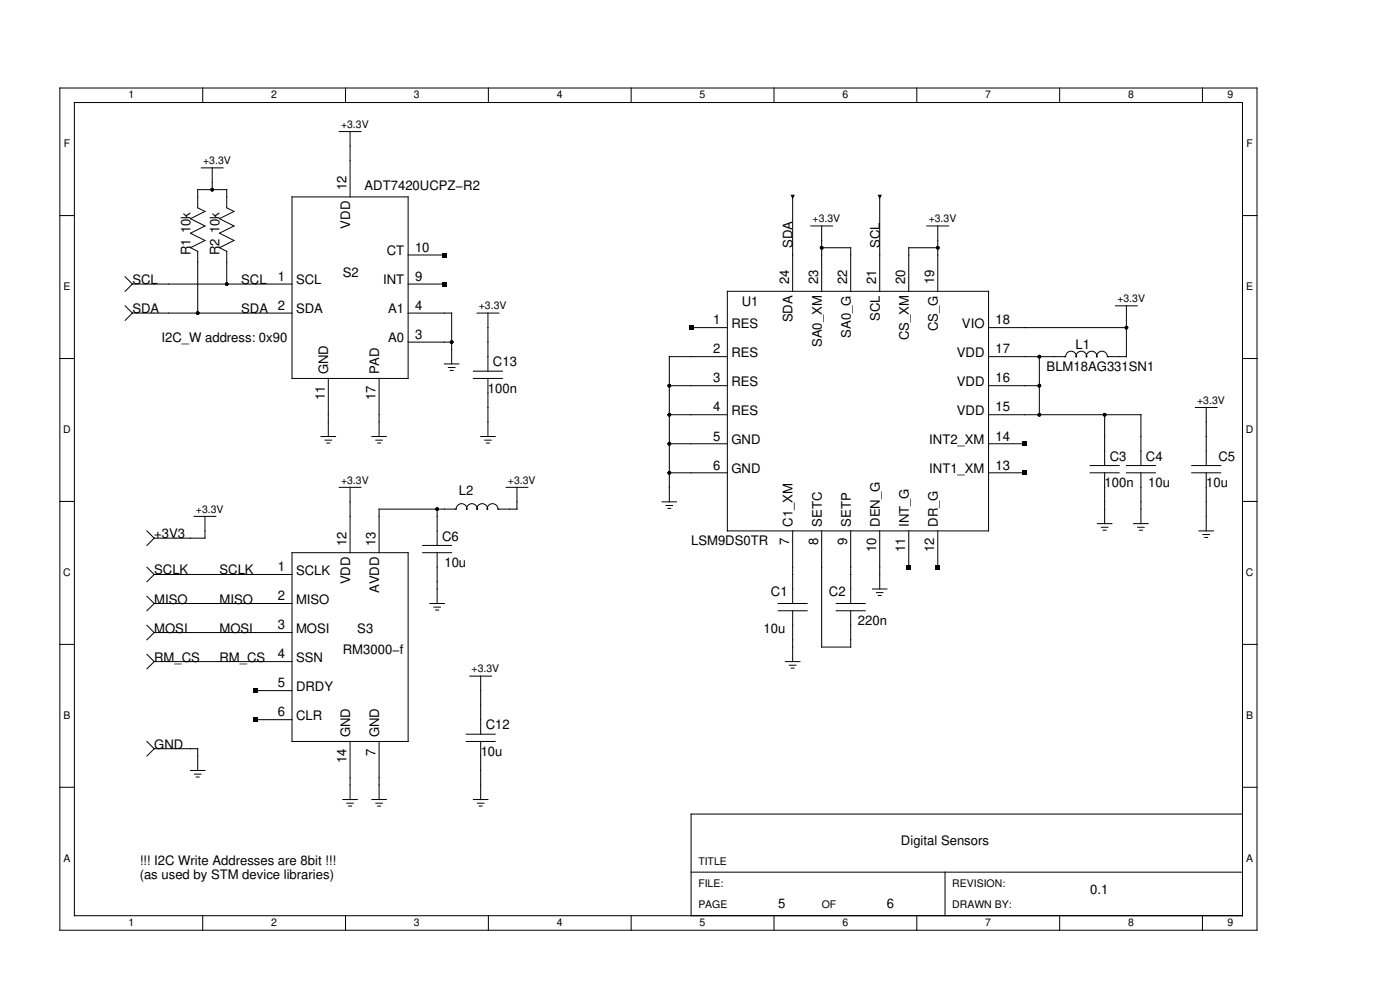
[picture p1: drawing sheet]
<svg xmlns="http://www.w3.org/2000/svg" width="297mm" height="210mm" viewBox="0 0 297 210" stroke-linecap="round" stroke-linejoin="round" font-family="sans-serif">
<g fill="none" stroke="#000" stroke-width=".21">
<path d="M12.7 18.7h254v178.5h-254zM43 18.7v3M73.3 18.7v3M103.6 18.7v3M133.9 18.7v3M164.2 18.7v3M194.5 18.7v3M224.8 18.7v3M255.1 18.7v3M15.8 21.7h247.8v172.5h-247.8zM42.7 35.6h4.6M45 35.6v4.6"/>
<path d="M72 27.9h4.6M74.3 27.9v13.9M12.7 45.7h3.1M26.6 58.7l1.5 1.5M41.9 53.3l-1.5-.8 3.1-1.5-3.1-1.6 3.1-1.5-3.1-1.5 3.1-1.6-1.6-.7v-3.9h6.2v3.9l1.5 .7-3 1.6 3 1.5-3 1.5 3 1.6-3 1.5 1.5 .8M41.9 53.3v13.1M48.1 53.3v6.9M62 41.8h24.6v38.4h-24.6zM86.6 54.1h7.7M168.2 41.8v20M172 47.9h4.6M174.3 52.5h6.2v9.3"/>
<path d="M174.3 47.9v13.9M186.7 41.8v20M196.7 47.9h4.6M199 47.9v13.9M199 52.5h-6.2v9.3M263.6 45.7h3.1M12.7 76h3.1M26.6 64.8l1.5 1.6M28.1 60.2h33.9M28.1 66.4h33.9M28.1 66.4l-1.5 1.5M28.1 60.2l-1.5 1.6"/>
<path d="M86.6 60.2h7.7M86.6 72.5h9.2M86.6 66.4h9.2v10.8M94.3 77.2h3.1M95.1 77.9h1.4M95.5 78.5h.6M100.4 78.7h6.2M101.2 66.4h4.6M103.5 66.4v12.3M146.6 69.5h7.7M154.3 61.8h55.4v50.8h-55.4zM154.3 75.6h-12.3v30.8"/>
<path d="M209.7 69.5h29.3M220.5 75.6v12.3M236.7 64.8h4.6M239 64.8v10.8h-4a1.13 1.13 0 0 0-1.2-1.1 1.13 1.13 0 0 0-1.1 1.2 1.1 1.1 0 0 0-1.1-1.2 1.1 1.1 0 0 0-1.1 1.2 1.1 1.1 0 0 0-1.1-1.2 1.1 1.1 0 0 0-1.1 1.2 1.13 1.13 0 0 0-1.1-1.2 1.13 1.13 0 0 0-1.1 1.1h-16.4M263.6 76h3.1M68.1 92.6h3.1M69 93.3h1.4M69.3 93.9h.7M69.7 80.2v12.4M78.9 92.6h3.1M79.7 93.3h1.4M80.1 93.9h.6"/>
<path d="M80.4 80.2v12.4M100.4 80.2h6.2M102 92.6h3.1M102.8 93.3h1.4M103.2 93.9h.6M103.5 80.2v12.4M142 81.8h12.3M142 87.9h12.3M142 94.1h12.3M209.7 81.8h10.8M209.7 87.9h32.4v10.8M209.7 94.1h7.7"/>
<path d="M231.3 98.7h6.2M234.4 87.9v10.8M239 98.7h6.1M252.8 98.7h6.2M253.6 86.4h4.6M255.9 86.4v12.3M12.7 106.3h3.1M31.2 112.6l1.5 1.5M32.7 114.1l-1.5 1.5M41.2 109.5h4.6M43.5 109.5v4.6h-10.8M62 117.2h24.6v40h-24.6z"/>
<path d="M72 103.3h4.6M74.3 103.3v13.9M89.7 117.2h6.1M89.7 115.6h6.1M92.7 107.9v7.7M92.7 117.2v10.8M107.4 103.3h4.6M109.7 103.3v4.6h-4.1a1.13 1.13 0 0 0-1.1-1.1 1.13 1.13 0 0 0-1.1 1.2 1.1 1.1 0 0 0-1.1-1.2 1.1 1.1 0 0 0-1.1 1.2 1.1 1.1 0 0 0-1.1-1.2 1.1 1.1 0 0 0-1.1 1.2 1.13 1.13 0 0 0-1.1-1.2 1.13 1.13 0 0 0-1.1 1.1h-16.4v9.3M140.5 106.4h3M141.3 107.2h1.4M141.7 107.8h.6M142 100.2h12.3"/>
<path d="M168.2 112.6v15.4M174.3 112.6v24.6h6.2v-7.7M180.5 112.6v15.4M186.7 112.6v12.3M192.8 112.6v7.7M199 112.6v7.7M209.7 100.2h7.7M231.3 100.2h6.2M232.8 111h3.1M233.7 111.8h1.4M234.1 112.4h.6M234.4 100.2v10.8"/>
<path d="M239 100.2h6.1M240.5 111h3.1M241.4 111.8h1.4M241.8 112.4h.6M242.1 100.2v10.8M252.8 100.2h6.2M254.4 112.6h3.1M255.2 113.3h1.4M255.6 114h.6M255.9 100.2v12.4M263.6 106.3h3.1M12.7 136.6h3.1"/>
<path d="M31.2 120.3l1.5 1.5M31.2 126.4l1.5 1.6M31.2 132.6l1.5 1.5M31.2 138.7l1.5 1.6M32.7 121.8h29.3M32.7 121.8l-1.5 1.5M32.7 128h29.3M32.7 134.1h29.3M32.7 128l-1.5 1.5M32.7 134.1l-1.5 1.6M91.2 128h3.1M92.1 128.7h1.3"/>
<path d="M92.4 129.3h.7M165.1 128h6.2M165.1 129.5h6.2M168.2 129.5v10.8M177.4 128h6.2M177.4 129.5h6.2M185.1 124.9h3.1M186 125.6h1.3M186.3 126.3h.7M263.6 136.6h3.1M31.2 157.2l1.5 1.5M32.7 140.3h29.3"/>
<path d="M32.7 140.3l-1.5 1.5M32.7 158.7h9.2v4.7M32.7 158.7l-1.5 1.6M54.3 146.4h7.7M54.3 152.6h7.7M74.3 157.2v12.3M80.4 157.2v12.3M98.9 157.2h6.2M98.9 155.7h6.2M99.7 143.4h4.6M102 143.4v12.3M102 157.2v12.3"/>
<path d="M166.6 140.3h3.1M167.5 141h1.4M167.9 141.7h.6M12.7 166.9h3.1M40.4 163.4h3.1M41.3 164.1h1.3M41.6 164.8h.7M72.7 169.5h3.1M73.6 170.3h1.4M74 170.9h.6M78.9 169.5h3.1M79.7 170.3h1.4"/>
<path d="M80.1 170.9h.6M100.4 169.5h3.1M101.3 170.3h1.4M101.7 170.9h.6M263.6 172.6h-117v21.6M263.6 166.9h3.1M43 194.2v3M73.3 194.2v3M103.6 194.2v3M133.9 194.2v3M146.6 184.9h117M164.2 194.2v3"/>
<path d="M194.5 194.2v3M200.5 184.9v9.3M224.8 194.2v3M255.1 194.2v3"/>
</g>
<g fill="#000">
<path d="M93.8 59.8h.9v.9h-.9zM93.8 53.6h.9v.9h-.9zM167.7 41.3h.9l-.4 .9zM186.2 41.3h.9l-.4 .9zM146.2 69h.9v.9h-.9zM217 93.6h.9v1h-.9zM217 99.8h.9v.9h-.9zM192.3 119.8h1v.9h-1zM198.5 119.8h.9v.9h-.9zM53.8 146h.9v.9h-.9zM53.8 152.1h.9v1h-.9z"/>
<circle cx="45" cy="40.2" r=".38"/>
<circle cx="174.3" cy="52.5" r=".38"/>
<circle cx="199" cy="52.5" r=".38"/>
<circle cx="41.9" cy="66.4" r=".39"/>
<circle cx="48.1" cy="60.2" r=".38"/>
<circle cx="95.8" cy="72.5" r=".38"/>
<circle cx="220.5" cy="75.6" r=".39"/>
<circle cx="239" cy="69.5" r=".38"/>
<circle cx="142" cy="94.1" r=".39"/>
<circle cx="142" cy="81.8" r=".39"/>
<circle cx="142" cy="87.9" r=".38"/>
<circle cx="220.5" cy="81.8" r=".39"/>
<circle cx="220.5" cy="87.9" r=".39"/>
<circle cx="234.4" cy="87.9" r=".38"/>
<circle cx="92.7" cy="107.9" r=".38"/>
<circle cx="142" cy="100.2" r=".39"/>
</g>
<g font-size="2.8">
<text x="73.5" y="40.3" transform="rotate(-90 73.5 40.3)">12</text>
<text x="77.4" y="40.2">ADT7420UCPZ−R2</text>
<text x="74.3" y="48.5" transform="rotate(-90 74.3 48.5)">VDD</text>
<text x="88.1" y="53.4">10</text>
<text x="168.2" y="52.5" transform="rotate(-90 168.2 52.5)">SDA</text>
<text x="186.7" y="52.5" transform="rotate(-90 186.7 52.5)">SCL</text>
<text x="40.4" y="54.1" transform="rotate(-90 40.4 54.1)">R1 10k</text>
<text x="46.6" y="54.1" transform="rotate(-90 46.6 54.1)">R2 10k</text>
<text x="59" y="59.5">1</text>
<text x="72.7" y="58.7">S2</text>
<text x="82" y="54.1">CT</text>
<text x="88.1" y="59.5">9</text>
<text x="28.1" y="60.2">SCL</text>
<text x="51.2" y="60.2">SCL</text>
<text x="59" y="65.7">2</text>
<text x="62.8" y="60.3">SCL</text>
<text x="81.3" y="60.3">INT</text>
<text x="88.1" y="65.7">4</text>
<text x="157.4" y="64.8">U1</text>
<text x="167.4" y="60.3" transform="rotate(-90 167.4 60.3)">24</text>
<text x="173.6" y="60.3" transform="rotate(-90 173.6 60.3)">23</text>
<text x="179.7" y="60.3" transform="rotate(-90 179.7 60.3)">22</text>
<text x="185.9" y="60.3" transform="rotate(-90 185.9 60.3)">21</text>
<text x="192" y="60.3" transform="rotate(-90 192 60.3)">20</text>
<text x="198.2" y="60.3" transform="rotate(-90 198.2 60.3)">19</text>
<text x="28.1" y="66.4">SDA</text>
<text x="51.2" y="66.4">SDA</text>
<text x="62.8" y="66.5">SDA</text>
<text x="82.3" y="66.5">A1</text>
<text x="88.1" y="71.8">3</text>
<text x="151.3" y="68.8">1</text>
<text x="155.2" y="69.5">RES</text>
<text x="168.2" y="68.3" transform="rotate(-90 168.2 68.3)">SDA</text>
<text x="180.5" y="71.6" transform="rotate(-90 180.5 71.6)">SA0_G</text>
<text x="186.7" y="68" transform="rotate(-90 186.7 68)">SCL</text>
<text x="199" y="70.2" transform="rotate(-90 199 70.2)">CS_G</text>
<text x="204.1" y="69.5">VIO</text>
<text x="211.2" y="68.8">18</text>
<text x="34.3" y="72.5">I2C_W address: 0x90</text>
<text x="82.3" y="72.6">A0</text>
<text x="104.6" y="77.7">C13</text>
<text x="151.3" y="74.9">2</text>
<text x="155.2" y="75.7">RES</text>
<text x="174.3" y="73.6" transform="rotate(-90 174.3 73.6)">SA0_XM</text>
<text x="192.8" y="72.2" transform="rotate(-90 192.8 72.2)">CS_XM</text>
<text x="203" y="75.7">VDD</text>
<text x="211.2" y="74.9">17</text>
<text x="228.2" y="74.1">L1</text>
<text x="69.7" y="79.4" transform="rotate(-90 69.7 79.4)">GND</text>
<text x="80.4" y="79.4" transform="rotate(-90 80.4 79.4)">PAD</text>
<text x="103.5" y="83.3">100n</text>
<text x="151.3" y="81.1">3</text>
<text x="155.2" y="81.9">RES</text>
<text x="203" y="81.9">VDD</text>
<text x="211.2" y="81.1">16</text>
<text x="222.1" y="78.7">BLM18AG331SN1</text>
<text x="68.9" y="84.8" transform="rotate(-90 68.9 84.8)">11</text>
<text x="79.7" y="84.8" transform="rotate(-90 79.7 84.8)">17</text>
<text x="151.3" y="87.2">4</text>
<text x="155.2" y="88">RES</text>
<text x="203" y="88">VDD</text>
<text x="211.2" y="87.2">15</text>
<text x="151.3" y="93.4">5</text>
<text x="155.2" y="94.2">GND</text>
<text x="197.2" y="94.2">INT2_XM</text>
<text x="211.2" y="93.4">14</text>
<text x="151.3" y="99.6">6</text>
<text x="155.2" y="100.3">GND</text>
<text x="197.2" y="100.3">INT1_XM</text>
<text x="211.2" y="99.6">13</text>
<text x="235.4" y="97.7">C3</text>
<text x="243.1" y="97.7">C4</text>
<text x="258.5" y="97.7">C5</text>
<text x="97.4" y="104.9">L2</text>
<text x="234.4" y="103.3">100n</text>
<text x="243.6" y="103.3">10u</text>
<text x="255.9" y="103.3">10u</text>
<text x="168.2" y="111.7" transform="rotate(-90 168.2 111.7)">C1_XM</text>
<text x="174.3" y="111.7" transform="rotate(-90 174.3 111.7)">SETC</text>
<text x="180.5" y="111.7" transform="rotate(-90 180.5 111.7)">SETP</text>
<text x="186.7" y="111.7" transform="rotate(-90 186.7 111.7)">DEN_G</text>
<text x="192.8" y="111.7" transform="rotate(-90 192.8 111.7)">INT_G</text>
<text x="199" y="111.7" transform="rotate(-90 199 111.7)">DR_G</text>
<text x="32.7" y="114.1">+3V3</text>
<text x="73.5" y="115.7" transform="rotate(-90 73.5 115.7)">12</text>
<text x="79.7" y="115.7" transform="rotate(-90 79.7 115.7)">13</text>
<text x="93.8" y="114.6">C6</text>
<text x="146.6" y="115.6">LSM9DS0TR</text>
<text x="167.4" y="115.6" transform="rotate(-90 167.4 115.6)">7</text>
<text x="173.6" y="115.6" transform="rotate(-90 173.6 115.6)">8</text>
<text x="179.7" y="115.6" transform="rotate(-90 179.7 115.6)">9</text>
<text x="185.9" y="117.1" transform="rotate(-90 185.9 117.1)">10</text>
<text x="192" y="117.1" transform="rotate(-90 192 117.1)">11</text>
<text x="198.2" y="117.1" transform="rotate(-90 198.2 117.1)">12</text>
<text x="32.7" y="121.8">SCLK</text>
<text x="46.6" y="121.8">SCLK</text>
<text x="59" y="121.1">1</text>
<text x="62.8" y="121.9">SCLK</text>
<text x="74.3" y="123.9" transform="rotate(-90 74.3 123.9)">VDD</text>
<text x="80.4" y="125.8" transform="rotate(-90 80.4 125.8)">AVDD</text>
<text x="94.3" y="120.3">10u</text>
<text x="32.7" y="128">MISO</text>
<text x="46.6" y="128">MISO</text>
<text x="59" y="127.3">2</text>
<text x="62.8" y="128">MISO</text>
<text x="163.6" y="126.4">C1</text>
<text x="175.9" y="126.4">C2</text>
<text x="32.7" y="134.1">MOSI</text>
<text x="46.6" y="134.1">MOSI</text>
<text x="59" y="133.4">3</text>
<text x="62.8" y="134.2">MOSI</text>
<text x="75.8" y="134.1">S3</text>
<text x="162" y="134.1">10u</text>
<text x="182" y="132.6">220n</text>
<text x="32.7" y="140.3">RM_CS</text>
<text x="46.6" y="140.3">RM_CS</text>
<text x="59" y="139.6">4</text>
<text x="62.8" y="140.4">SSN</text>
<text x="72.7" y="138.7">RM3000−f</text>
<text x="59" y="145.7">5</text>
<text x="62.8" y="146.5">DRDY</text>
<text x="59" y="151.9">6</text>
<text x="62.8" y="152.7">CLR</text>
<text x="103" y="154.6">C12</text>
<text x="32.7" y="158.7">GND</text>
<text x="73.5" y="161.8" transform="rotate(-90 73.5 161.8)">14</text>
<text x="74.3" y="156.4" transform="rotate(-90 74.3 156.4)">GND</text>
<text x="79.7" y="160.2" transform="rotate(-90 79.7 160.2)">7</text>
<text x="80.4" y="156.4" transform="rotate(-90 80.4 156.4)">GND</text>
<text x="102" y="160.3">10u</text>
<text x="191.2" y="179.3">Digital Sensors</text>
<text x="29.6" y="183.3">!!! I2C Write Addresses are 8bit !!!</text>
<text x="29.6" y="186.5">(as used by STM device libraries)</text>
<text x="231.3" y="189.5">0.1</text>
<text x="165.1" y="192.6">5</text>
<text x="188.2" y="192.6">6</text>
</g>
<g font-size="2.2">
<text x="27.2" y="20.8">1</text>
<text x="57.5" y="20.8">2</text>
<text x="87.8" y="20.8">3</text>
<text x="118.1" y="20.8">4</text>
<text x="148.4" y="20.8">5</text>
<text x="178.8" y="20.8">6</text>
<text x="209" y="20.8">7</text>
<text x="239.4" y="20.8">8</text>
<text x="260.4" y="20.8">9</text>
<text x="72.4" y="27.1">+3.3V</text>
<text x="13.6" y="31.1">F</text>
<text x="43.1" y="34.8">+3.3V</text>
<text x="264.5" y="31.1">F</text>
<text x="172.4" y="47.1">+3.3V</text>
<text x="197" y="47.1">+3.3V</text>
<text x="13.5" y="61.4">E</text>
<text x="101.6" y="65.6">+3.3V</text>
<text x="237.1" y="64.1">+3.3V</text>
<text x="264.4" y="61.4">E</text>
<text x="254" y="85.6">+3.3V</text>
<text x="13.4" y="91.7">D</text>
<text x="264.4" y="91.7">D</text>
<text x="72.4" y="102.6">+3.3V</text>
<text x="107.8" y="102.6">+3.3V</text>
<text x="41.6" y="108.7">+3.3V</text>
<text x="13.4" y="122.1">C</text>
<text x="264.4" y="122.1">C</text>
<text x="100.1" y="142.6">+3.3V</text>
<text x="13.5" y="152.3">B</text>
<text x="264.4" y="152.3">B</text>
<text x="13.5" y="182.7">A</text>
<text x="148.2" y="183.4">TITLE</text>
<text x="264.4" y="182.7">A</text>
<text x="148.2" y="188">FILE:</text>
<text x="202" y="188">REVISION:</text>
<text x="27.2" y="196.3">1</text>
<text x="57.5" y="196.3">2</text>
<text x="87.8" y="196.3">3</text>
<text x="118.1" y="196.3">4</text>
<text x="148.2" y="192.6">PAGE</text>
<text x="148.4" y="196.3">5</text>
<text x="174.3" y="192.6">OF</text>
<text x="178.8" y="196.3">6</text>
<text x="202" y="192.6">DRAWN BY:</text>
<text x="209" y="196.3">7</text>
<text x="239.4" y="196.3">8</text>
<text x="260.4" y="196.3">9</text>
</g>
</svg>
